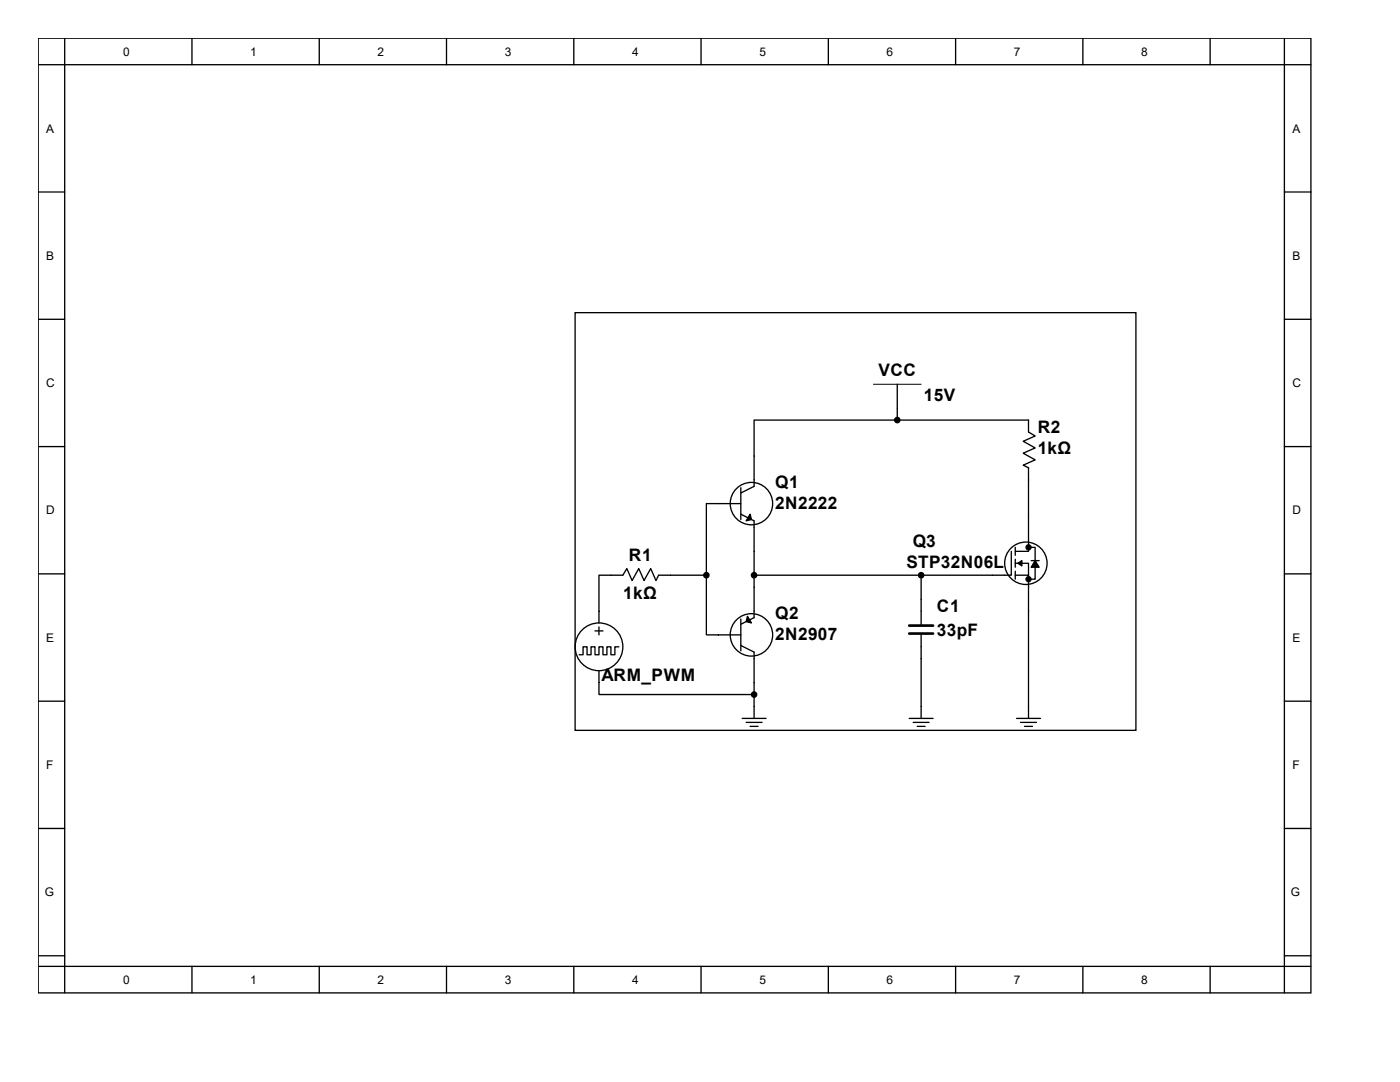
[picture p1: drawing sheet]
<svg xmlns="http://www.w3.org/2000/svg" width="279mm" height="216mm" viewBox="0 0 279 216" stroke-linecap="round" stroke-linejoin="round" font-family="sans-serif">
<g fill="none" stroke="#000" stroke-width=".26">
<path d="M7.6 7.6h254v190.5h-254zM7.6 12.9h254M12.9 7.6v190.5M38.3 7.6v5.3M63.7 7.6v5.3M89.1 7.6v5.3M114.5 7.6v5.3M139.9 7.6v5.3M165.3 7.6v5.3M190.7 7.6v5.3M216.1 7.6v5.3M241.5 7.6v5.3"/>
<path d="M256.3 7.6v190.5M7.6 38.3h5.3M256.3 38.3h5.3M7.6 63.7h5.3M114.8 62.4h111.9v83.3h-111.9zM179.1 76.7v7.1M256.3 63.7h5.3M7.6 89.1h5.3M147.8 97.3v6.4M179.1 83.8h26.2v2.4l1.3 .8-2.4 1.1 2.4 1.3-2.4 1 2.4 1.4-2.4 1 1.1 .5v16.7h-2.7M179.1 83.8h-28.6v13.2l-2.7 1.4M256.3 89.1h5.3"/>
<path d="M7.6 114.5h5.3M141 114.8h-9.6l-.5 1-1-2.3-1.4 2.3-1-2.3-1.3 2.3-1.1-2.3-.8 1.3h-4.8v9.5M141 114.8v11.9h6.8M147.8 100.5h-6.8v14.3M147.8 102.6l2.7 1.3v19.3l-2.7 1.4M183.8 114.8v10M201.8 110v4.8h-51.3M202.6 112.4h2.7v2.4M202.6 114.8h2.7v28.6M202.6 109.2v1.6M202.6 111.6v1.6M202.6 114v1.6"/>
<path d="M205.3 109.2h1.3v6.4h-1.3M205.8 111.9h1.6M256.3 114.5h5.3M7.6 139.9h5.3M118.7 125.9h1.6M119.5 133.8v4.8h31M119.5 125.1v1.6M123.5 129.1h-.8v1.6h-.8v-1.6h-.8v1.6h-.8v-1.6h-.8v1.6h-.8v-1.6h-.7v1.6h-.8v-1.6h-.8v1.6h-.8M147.8 123.5v6.4M147.8 128.8l2.7 1.3v13.3M183.8 126.4v17M256.3 139.9h5.3"/>
<path d="M148.1 143.4h4.8M148.9 144.1h3.2M149.7 144.9h1.6M181.5 143.4h4.7M182.2 144.1h3.2M183 144.9h1.6M202.9 143.4h4.7M203.7 144.1h3.2M204.5 144.9h1.6M7.6 165.3h5.3M256.3 165.3h5.3M7.6 190.7h5.3"/>
<path d="M7.6 192.8h254M38.3 192.8v5.3M63.7 192.8v5.3M89.1 192.8v5.3M114.5 192.8v5.3M139.9 192.8v5.3M165.3 192.8v5.3M190.7 192.8v5.3M216.1 192.8v5.3M241.5 192.8v5.3M256.3 190.7h5.3"/>
<circle cx="150" cy="100.5" r="4.2"/>
<circle cx="204.7" cy="112.4" r="4.2"/>
<circle cx="119.5" cy="129.1" r="4.8"/>
<circle cx="150" cy="126.7" r="4.2"/>
</g>
<g fill="#000" stroke="#000" stroke-width=".26">
<path d="M149.7 102.6l.3 1.1-1.1 .2zM203.1 112.4l.8-.5v1zM206.6 111.9l.8 1.3h-1.6zM149.2 123l.8 1.3-1.1-.3z"/>
<circle cx="179.1" cy="83.8" r=".53"/>
<circle cx="141" cy="114.8" r=".53"/>
<circle cx="150.5" cy="114.8" r=".53"/>
<circle cx="183.8" cy="114.8" r=".53"/>
<circle cx="150.5" cy="138.6" r=".53"/>
</g>
<g fill="#000" stroke="#000" stroke-width=".2">
<circle cx="205.3" cy="109.2" r=".53"/>
<circle cx="205.3" cy="115.6" r=".53"/>
</g>
<path d="M181.5 124.8h4.7M181.5 126.4h4.7" fill="none" stroke="#000" stroke-width=".53"/>
<path d="M174.3 76.7h9.5" fill="none" stroke="#000" stroke-width=".2"/>
<g font-size="3.4">
<text x="175.3" y="75.1">VCC</text>
<text x="184.4" y="80.1">15V</text>
<text x="207.1" y="86.4">R2</text>
<text x="207.1" y="90.7">1kΩ</text>
<text x="154.7" y="97.3">Q1</text>
<text x="154.7" y="101.5">2N2222</text>
<text x="125.5" y="111.8">R1</text>
<text x="180.9" y="113.4">STP32N06L</text>
<text x="182.2" y="109.2">Q3</text>
<text x="124.4" y="119.5">1kΩ</text>
<text x="154.7" y="123.5">Q2</text>
<text x="187" y="122.1">C1</text>
<text x="154.7" y="127.7">2N2907</text>
<text x="187" y="126.9">33pF</text>
<text x="120" y="135.9">ARM_PWM</text>
</g>
<g font-size="2.4">
<text x="24.6" y="11.1">0</text>
<text x="50" y="11.1">1</text>
<text x="75.4" y="11.1">2</text>
<text x="100.8" y="11.1">3</text>
<text x="126.2" y="11.1">4</text>
<text x="151.6" y="11.1">5</text>
<text x="177" y="11.1">6</text>
<text x="202.4" y="11.1">7</text>
<text x="227.8" y="11.1">8</text>
<text x="9.2" y="26.5">A</text>
<text x="257.9" y="26.5">A</text>
<text x="9.2" y="51.9">B</text>
<text x="257.9" y="51.9">B</text>
<text x="9.2" y="77.3">C</text>
<text x="257.9" y="77.3">C</text>
<text x="9.2" y="102.7">D</text>
<text x="257.9" y="102.7">D</text>
<text x="9.2" y="128.1">E</text>
<text x="257.9" y="128.1">E</text>
<text x="9.2" y="153.5">F</text>
<text x="257.9" y="153.5">F</text>
<text x="8.9" y="178.9">G</text>
<text x="257.6" y="178.9">G</text>
<text x="24.6" y="196.3">0</text>
<text x="50" y="196.3">1</text>
<text x="75.4" y="196.3">2</text>
<text x="100.8" y="196.3">3</text>
<text x="126.2" y="196.3">4</text>
<text x="151.6" y="196.3">5</text>
<text x="177" y="196.3">6</text>
<text x="202.4" y="196.3">7</text>
<text x="227.8" y="196.3">8</text>
</g>
</svg>
